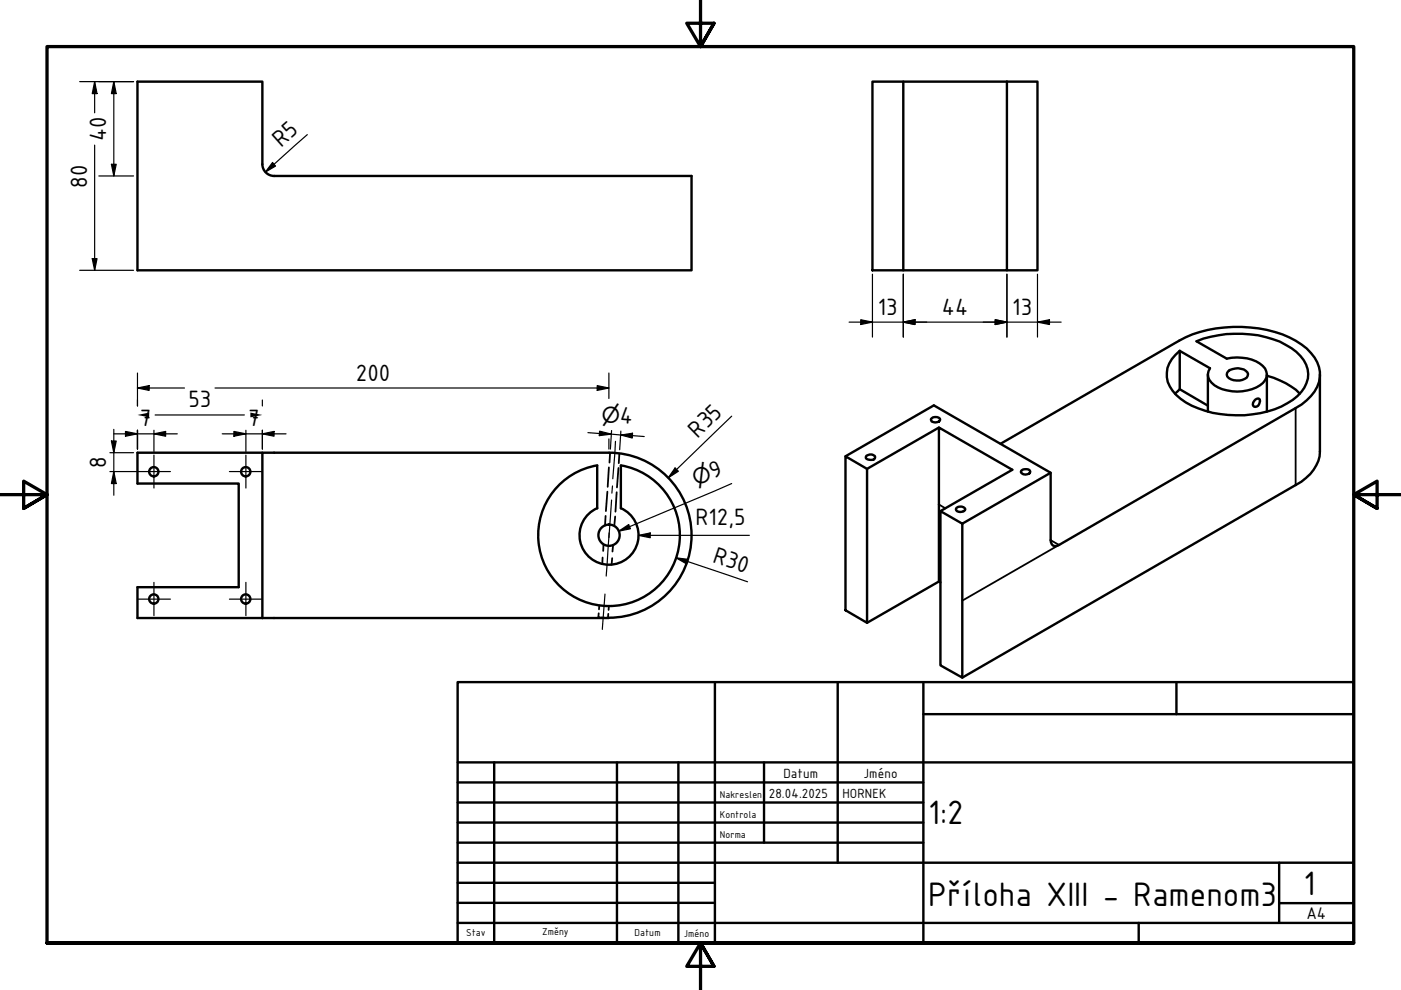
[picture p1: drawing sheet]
<svg xmlns="http://www.w3.org/2000/svg" width="297mm" height="210mm" viewBox="0 0 297 210" stroke-linecap="round" stroke-linejoin="round" font-family="sans-serif">
<g fill="none" stroke="#000" stroke-width=".51">
<path d="M185 17.3h6.5v40h-6.5zM191.5 17.3h22M213.5 17.3v40h-22M213.5 17.3h6.5v40h-6.5M58.1 37.3h88.5v20h-117.5v-40h26.5v17.5a2.51 2.51 0 0 0 2.5 2.5M249.2 75.2l.9-.8 6.4 3.7a2.47 2.47 0 0 0 1 3.6 9.2 9.2 0 0 0 10.3-.5 2.47 2.47 0 0 0-.7-4.1 9.1 9.1 0 0 0-7-1.1l-6.4-3.6a24.7 24.7 0 0 1 17.6 0 12.5 12.5 0 0 1 5.1 4 5.6 5.6 0 0 1-1.3 7.6 20.2 20.2 0 0 1-14.7 4 18.3 18.3 0 0 1-11-4.3 5.7 5.7 0 0 1-.2-8.5zM250.1 74.4v8.1l6 3.5M256.1 79.4v7.9M260.3 78.8a3.1 3.1 0 0 1 4.2 .2 1.14 1.14 0 0 1-1.1 1.6 3.1 3.1 0 0 1-3.2-.7l-.1-.4zM268.6 79.7a15.3 15.3 0 0 1 7 3.8M268.6 79.4v7.9M279.8 79.4v16.3a8.6 8.6 0 0 1-5.1 7.1l-70.7 40.9"/>
<path d="M55.6 96h-26.5v6.5h21.5v22h-21.5v6.5h100M131.6 98.7v9.1M131.6 98.7a15 15 0 0 1 10.1 23 15 15 0 0 1-25.1 0 15 15 0 0 1 10-23v9.1M179.3 96.7l4.5 2.7v32.7l-4.5-2.7zM183.7 96.6a1.19 1.19 0 0 1 1.8 .3 1.17 1.17 0 0 1-1.9 .2zM197.5 88.7a1.19 1.19 0 0 1 1.8 .2 1.12 1.12 0 0 1-1.9 .2v-.2zM199.1 90.6l-15.3 8.8M212.2 94.1l37.8-21.9a27.2 27.2 0 0 1 18.6-2.3 16.2 16.2 0 0 1 10.1 5.9 6.5 6.5 0 0 1-1.6 9.1l-1.1 .9-1.3 .7-50.2 29a1.08 1.08 0 0 1-1.2 .2 1.08 1.08 0 0 1-.5-1.2v-14.3l-24.8-14.2-18.7 10.7M216.6 99.7a1.27 1.27 0 0 1 1.8 .3 1.17 1.17 0 0 1-1.9 .2zM250.1 82.5l-1 1M266.1 84.7l.3-.1h.6a1.09 1.09 0 0 1-.1 1.1 1.09 1.09 0 0 1-1 .5 .89 .89 0 0 1 .2-1.5zM126.6 107.7a6.3 6.3 0 0 0-2.4 9.6 6.3 6.3 0 0 0 9.9 0 6.3 6.3 0 0 0-2.5-9.6"/>
<path d="M199.4 108.4l15.2-8.8-15.5-9v32.7l.3 .2M199.4 108.4l4.6 2.6v32.7l-4.6-2.6zM202.8 107.7a1.27 1.27 0 0 1 1.9 .2 1.17 1.17 0 0 1-2 .2zM222.8 100.2l-18.8 10.8M129.1 131a17.5 17.5 0 0 0 17.5-17.5 17.5 17.5 0 0 0-17.5-17.5h-73.5v35M199.1 123.3l-15.3 8.8"/>
<circle cx="32.6" cy="100" r=".98"/>
<circle cx="52.1" cy="100" r=".98"/>
<circle cx="129.1" cy="113.5" r="2.25"/>
<circle cx="32.6" cy="127" r=".98"/>
<circle cx="52.1" cy="127" r=".98"/>
</g>
<g fill="none" stroke="#000" stroke-width=".38">
<path d="M129.1 99.1l-.3 4.1M129.3 96l-.1 2.1M131.1 99.2l-.3 4.1M131.3 96.2l-.1 2M127.8 118.2l-.1 1.4M128 115.4l-.1 1.4M128.4 109.4l-.1 2M128.8 104.2l-.3 4.2M129.8 118.3l-.1 1.4M130 115.6l-.1 1.3M130.4 109.5l-.2 2M130.7 104.4l-.2 4.1"/>
<path d="M126.9 130v.8l.4 .1M127.1 128.4l-.1 .8M127.6 130.9l.6 .1M129 130.1l-.1 .9h-.3M129.1 128.5l-.1 .8"/>
</g>
<path d="M274.7 86.5v16.3M199.1 107l1.4 .8M222.8 114.5l1.7 1-20.5 11.9" fill="none" stroke="#000" stroke-width=".38"/>
<path d="M148.5 -.1v10l-2.9-5h5.8l-2.9 5 2.9-5M0 104.9h10l-5-2.9v5.8l5-2.9-5 2.9M297 104.9h-10l5-2.9v5.8l-5-2.9 5 2.9M10 199.9v-190h277v190h-277h277M151.4 204.9l-2.9-5 2.9 5h-5.8l2.9-5v10" fill="none" stroke="#000" stroke-width=".7"/>
<!-- layer: Nadpis (ISO) -->
<g fill="none" stroke="#000" stroke-width=".51">
<path d="M97 144.6h190v55.3h-190zM151.6 144.6v55.3M177.6 144.6v38.3M195.8 151.4h91.2M195.8 144.6v55.3M249.4 144.6v6.8M97 165.9h98.8M97 170.2h98.8M97 174.4h98.8M97 178.7h98.8M97 161.6h190M104.8 161.6v38.3"/>
<path d="M130.8 161.6v38.3M143.8 161.6v38.3M162 161.6v17.1M97 195.7h190M97 182.9h190M97 187.2h54.6M97 191.4h54.6M241.4 195.7v4.2M271.2 191.5h15.8M271.2 182.9v12.8"/>
</g>
<g fill="none" stroke="#000" stroke-width=".25">
<path d="M16.9 17.3h11.4M20.1 17.3l.5 2.5h-1zM20.1 17.3v6.6M24.1 17.3l.5 2.5h-1zM24.1 17.3v20M20.1 30.8v26.5M21 37.3h7.3M23.6 34.8h1l-.5 2.5zM57.8 34.5l.6 .7-2.1 1.3zM65.2 28.5l-8.9 8M16.9 57.3h11.4M19.6 54.8h1l-.5 2.5z"/>
<path d="M185 58.1v13.4M191.5 58.1v13.4M213.5 58.1v13.4M220 58.1v13.4M29.1 79.1v7M129.1 79.1v5.4M180 68.3h45M182.5 67.8l2.5 .5-2.5 .5zM191.5 68.3l2.5-.5v1zM211 67.8l2.5 .5-2.5 .5zM220 68.3l2.5-.5v1zM23.3 96h5"/>
<path d="M23.3 100h5.8M23.6 93.5h1l-.5 2.5zM24.1 100l.5 2.5h-1zM24.1 91v14M24.1 92h13.5M26.6 91.5l2.5 .5-2.5 .5zM29.1 82.3l2.5-.5v1zM29.1 82.3h10M29.1 91.2v4M32.6 92l2.5-.5v1zM32.6 91.2v4.5M32.9 88h18.9"/>
<path d="M45.6 82.3h83.5M47.1 92h13.5M49.6 91.5l2.5 .5-2.5 .5zM52.1 91.2v4.5M55.6 92l2.5-.5v1zM55.6 84.8v1.3M55.6 91.2v4M124.7 91.7l11.9 .9M126.6 81.8l2.5 .5-2.5 .5zM127.1 91.4l2.5 .6-2.5 .4zM129.1 93.1v2.1M129.7 91.3l-.3 3.9"/>
<path d="M131.6 92.2l2.5-.3-.1 1zM131.6 91.4l-.2 3.9M143.1 99.2l.7 .7-2.1 1.4zM155.1 88.2l-13.4 13.1M131.2 112.6l2.1-1.4 .4 .9zM135.4 113.5l2.5-.5v1zM135.4 113.5h23.5M143.3 118.3l2.6 .3-.4 .9zM143.3 118.3l15.2 5.1M155.1 102.5l-23.9 10.1"/>
</g>
<g fill="#000">
<path d="M20.1 17.3l.5 2.5h-1zM24.1 17.3l.5 2.5h-1zM23.6 34.8h1l-.5 2.5zM57.8 34.5l.6 .7-2.1 1.3zM19.6 54.8h1l-.5 2.5zM182.5 67.8l2.5 .5-2.5 .5zM191.5 68.3l2.5-.5v1zM211 67.8l2.5 .5-2.5 .5zM220 68.3l2.5-.5v1zM23.6 93.5h1l-.5 2.5zM26.6 91.5l2.5 .5-2.5 .5zM29.1 82.3l2.5-.5v1z"/>
<path d="M29.1 88l2.5-.5v1zM32.6 92l2.5-.5v1zM49.6 91.5l2.5 .5-2.5 .5zM53.1 87.5l2.5 .5-2.5 .5zM55.6 92l2.5-.5v1zM126.6 81.8l2.5 .5-2.5 .5zM127.1 91.4l2.5 .6-2.5 .4zM131.6 92.2l2.5-.3-.1 1zM143.1 99.2l.7 .7-2.1 1.4zM24.1 100l.5 2.5h-1zM131.2 112.6l2.1-1.4 .4 .9zM135.4 113.5l2.5-.5v1z"/>
<path d="M143.3 118.3l2.6 .3-.4 .9z"/>
</g>
<path d="M29.1 100h7M32.6 96.5v7M48.6 100h7M52.1 96.5v7M29.1 127h7M32.6 123.5v7M48.6 127h7M52.1 123.5v7" fill="none" stroke="#000" stroke-width=".25"/>
<!-- layer: Osa (ISO) -->
<path d="M130.5 93.6l-.6 7.9M129.2 113l-.7 9.1M129.7 106l-.6 8M129.9 103l-.2 1.6M128.3 126l-.6 7.4" fill="none" stroke="#000" stroke-width=".25"/>
<g font-size="7.7">
<text x="196.8" y="174.8">1:2</text>
<text x="196.8" y="192">Příloha XIII - Ramenom3</text>
<text x="276.4" y="189.7">1</text>
</g>
<g font-size="5.4">
<text x="22.5" y="29.9" transform="rotate(-90 22.5 29.9)">40</text>
<text x="59.6" y="31.3" transform="rotate(-42 59.6 31.3)">R5</text>
<text x="18.5" y="39.8" transform="rotate(-90 18.5 39.8)">80</text>
<text x="186.1" y="66.7">13</text>
<text x="199.7" y="66.7">44</text>
<text x="214.6" y="66.7">13</text>
<text x="75.4" y="80.7">200</text>
<text x="39.9" y="86.4">53</text>
<text x="131.3" y="89.7" transform="rotate(4 131.3 89.7)">4</text>
<text x="29.7" y="90.4">7</text>
<text x="52.6" y="90.4">7</text>
<text x="147.9" y="93" transform="rotate(-44 147.9 93)">R35</text>
<text x="22.5" y="99.2" transform="rotate(-90 22.5 99.2)">8</text>
<text x="151.2" y="101.5" transform="rotate(-23 151.2 101.5)">9</text>
<text x="147.4" y="111.2">R12,5</text>
<text x="150.9" y="119.1" transform="rotate(19 150.9 119.1)">R30</text>
</g>
<g font-size="4.6">
<text x="127.4" y="89.4" transform="rotate(4 127.4 89.4)">⌀</text>
<text x="147.6" y="103" transform="rotate(-23 147.6 103)">⌀</text>
</g>
<text font-size="3.9" x="277" y="194.9">A4</text>
<g font-size="3">
<text x="166.1" y="164.9">Datum</text>
<text x="183.1" y="164.9">Jméno</text>
<text x="163" y="169.1">28.04.2025</text>
<text x="178.6" y="169.1">HORNEK</text>
</g>
<g font-size="2.3">
<text x="152.6" y="169.1">Nakreslen</text>
<text x="152.6" y="173.4">Kontrola</text>
<text x="152.6" y="177.6">Norma</text>
<text x="98.8" y="198.5">Stav</text>
<text x="114.9" y="198.3">Změny</text>
<text x="134.6" y="198.5">Datum</text>
<text x="145" y="198.6">Jméno</text>
</g>
</svg>
